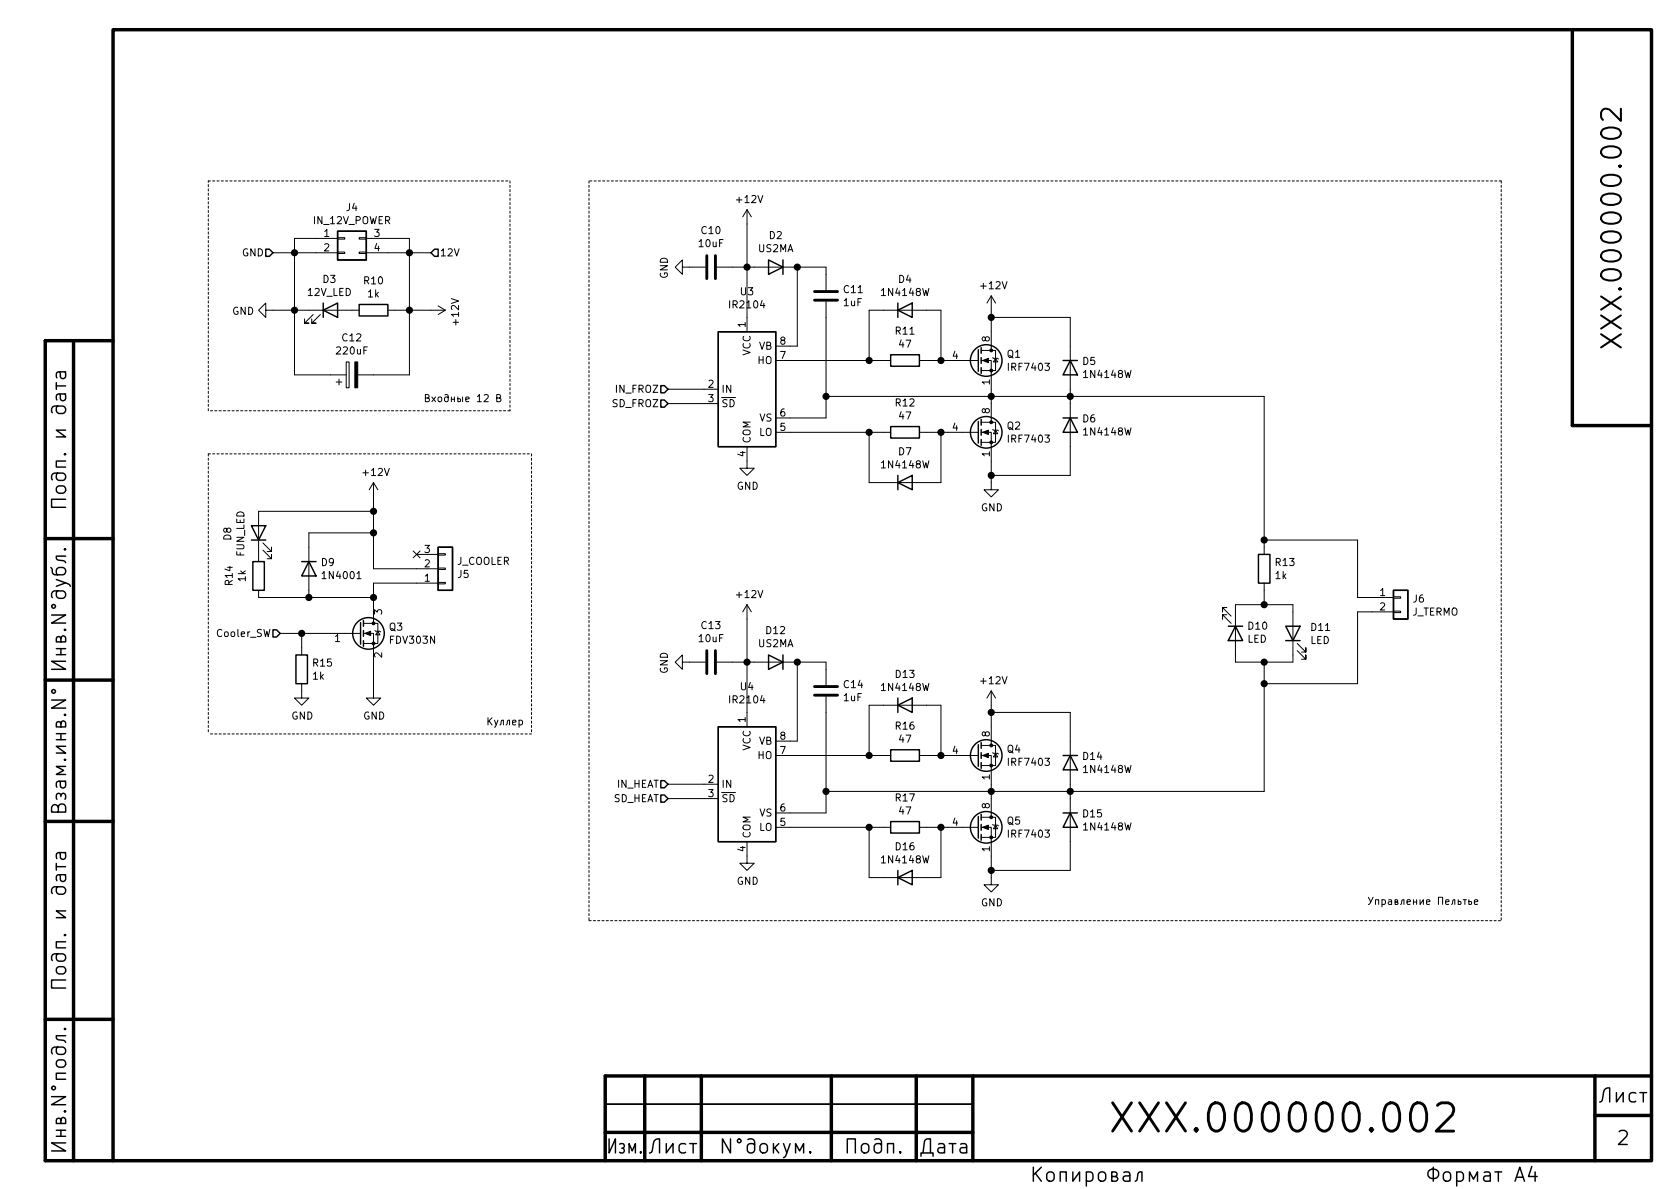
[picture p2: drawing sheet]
EESchema Schematic File Version 4
EELAYER 30 0
EELAYER END
$Descr A4 11693 8268
encoding utf-8
Sheet 2 3
Title "Измерительная система"
Date "2021-11-03"
Rev ""
Comp ""
Comment1 "ХХХ.000000.002"
Comment2 "Цымбалюк А. А."
Comment3 ""
Comment4 "Цымбалюк А. А."
$EndDescr
$Comp
L Device:R R17
U 1 1
P 6300 5750
F 0 "R17" V 6093 5750 50  0000 C CNN
F 1 "47" V 6184 5750 50  0000 C CNN
F 2 "Resistor_SMD:R_2512_6332Metric_Pad1.40x3.35mm_HandSolder" V 6230 5750 50  0001 C CNN
F 3 "~" H 6300 5750 50  0001 C CNN
F 4 "~" H 6300 5750 50  0001 C CNN "JLC"
F 5 "~" H 6300 5750 50  0001 C CNN "LCSC"
	1    6300 5750
	0    1    1    0   
$EndComp
$Comp
L Device:C C13
U 1 1
P 4950 4600
F 0 "C13" V 5202 4600 50  0000 C CNN
F 1 "10uF" V 5111 4600 50  0000 C CNN
F 2 "Capacitor_SMD:C_0805_2012Metric_Pad1.18x1.45mm_HandSolder" H 4988 4450 50  0001 C CNN
F 3 "~" H 4950 4600 50  0001 C CNN
F 4 "0805" H 4950 4600 50  0001 C CNN "JLC"
F 5 "C440198" H 4950 4600 50  0001 C CNN "LCSC"
	1    4950 4600
	0    -1   -1   0   
$EndComp
$Comp
L Device:C C14
U 1 1
P 5750 4800
F 0 "C14" H 5865 4846 50  0000 L CNN
F 1 "1uF" H 5865 4755 50  0000 L CNN
F 2 "Capacitor_SMD:C_0805_2012Metric_Pad1.18x1.45mm_HandSolder" H 5788 4650 50  0001 C CNN
F 3 "~" H 5750 4800 50  0001 C CNN
F 4 "0805" H 5750 4800 50  0001 C CNN "JLC"
F 5 "C28323" H 5750 4800 50  0001 C CNN "LCSC"
	1    5750 4800
	1    0    0    -1  
$EndComp
$Comp
L Diode:1N4148W D13
U 1 1
P 6300 4900
F 0 "D13" H 6300 5117 50  0000 C CNN
F 1 "1N4148W" H 6300 5026 50  0000 C CNN
F 2 "Diode_SMD:D_SOD-123" H 6300 4725 50  0001 C CNN
F 3 "https://www.vishay.com/docs/85748/1n4148w.pdf" H 6300 4900 50  0001 C CNN
F 4 "~" H 6300 4900 50  0001 C CNN "JLC"
F 5 "~" H 6300 4900 50  0001 C CNN "LCSC"
	1    6300 4900
	1    0    0    -1  
$EndComp
$Comp
L Diode:1N4148W D16
U 1 1
P 6300 6100
F 0 "D16" H 6300 6317 50  0000 C CNN
F 1 "1N4148W" H 6300 6226 50  0000 C CNN
F 2 "Diode_SMD:D_SOD-123" H 6300 5925 50  0001 C CNN
F 3 "https://www.vishay.com/docs/85748/1n4148w.pdf" H 6300 6100 50  0001 C CNN
F 4 "~" H 6300 6100 50  0001 C CNN "JLC"
F 5 "~" H 6300 6100 50  0001 C CNN "LCSC"
	1    6300 6100
	1    0    0    -1  
$EndComp
$Comp
L Diode:1N4148W D14
U 1 1
P 7450 5300
F 0 "D14" V 7404 5380 50  0000 L CNN
F 1 "1N4148W" V 7495 5380 50  0000 L CNN
F 2 "Diode_SMD:D_SOD-123" H 7450 5125 50  0001 C CNN
F 3 "https://www.vishay.com/docs/85748/1n4148w.pdf" H 7450 5300 50  0001 C CNN
F 4 "~" H 7450 5300 50  0001 C CNN "JLC"
F 5 "~" H 7450 5300 50  0001 C CNN "LCSC"
	1    7450 5300
	0    1    1    0   
$EndComp
$Comp
L Diode:1N4148W D15
U 1 1
P 7450 5700
F 0 "D15" V 7404 5780 50  0000 L CNN
F 1 "1N4148W" V 7495 5780 50  0000 L CNN
F 2 "Diode_SMD:D_SOD-123" H 7450 5525 50  0001 C CNN
F 3 "https://www.vishay.com/docs/85748/1n4148w.pdf" H 7450 5700 50  0001 C CNN
F 4 "~" H 7450 5700 50  0001 C CNN "JLC"
F 5 "~" H 7450 5700 50  0001 C CNN "LCSC"
	1    7450 5700
	0    1    1    0   
$EndComp
$Comp
L Device:R R16
U 1 1
P 6300 5250
F 0 "R16" V 6093 5250 50  0000 C CNN
F 1 "47" V 6184 5250 50  0000 C CNN
F 2 "Resistor_SMD:R_2512_6332Metric_Pad1.40x3.35mm_HandSolder" V 6230 5250 50  0001 C CNN
F 3 "~" H 6300 5250 50  0001 C CNN
F 4 "~" H 6300 5250 50  0001 C CNN "JLC"
F 5 "~" H 6300 5250 50  0001 C CNN "LCSC"
	1    6300 5250
	0    1    1    0   
$EndComp
$Comp
L Diode:US2MA D12
U 1 1
P 5400 4600
F 0 "D12" H 5400 4383 50  0000 C CNN
F 1 "US2MA" H 5400 4474 50  0000 C CNN
F 2 "Diode_SMD:D_SMA" H 5400 4425 50  0001 C CNN
F 3 "https://www.onsemi.com/pub/Collateral/US2AA-D.PDF" H 5400 4600 50  0001 C CNN
F 4 "~" H 5400 4600 50  0001 C CNN "JLC"
F 5 "~" H 5400 4600 50  0001 C CNN "LCSC"
	1    5400 4600
	-1   0    0    1   
$EndComp
Wire Wire Line
	5200 4950 5200 4600
Connection ~ 5200 4600
Wire Wire Line
	5750 4600 5750 4650
Wire Wire Line
	5750 4950 5750 5500
Wire Wire Line
	5750 5650 5500 5650
Wire Wire Line
	5500 5750 6050 5750
Wire Wire Line
	5500 5250 6050 5250
Wire Wire Line
	5500 5150 5550 5150
Wire Wire Line
	5550 5150 5550 4600
Wire Wire Line
	5550 4600 5750 4600
Wire Wire Line
	6150 4900 6050 4900
Wire Wire Line
	6050 4900 6050 5250
Connection ~ 6050 5250
Wire Wire Line
	6050 5250 6150 5250
Wire Wire Line
	6150 6100 6050 6100
Wire Wire Line
	6050 6100 6050 5750
Connection ~ 6050 5750
Wire Wire Line
	6050 5750 6150 5750
Wire Wire Line
	6450 6100 6550 6100
Wire Wire Line
	6550 6100 6550 5750
Wire Wire Line
	6550 5750 6450 5750
Wire Wire Line
	6450 5250 6550 5250
Wire Wire Line
	6550 5250 6550 4900
Wire Wire Line
	6550 4900 6450 4900
Wire Wire Line
	6550 5250 6600 5250
Connection ~ 6550 5250
Wire Wire Line
	6550 5750 6600 5750
Connection ~ 6550 5750
$Comp
L power:+12V #PWR028
U 1 1
P 5200 4300
F 0 "#PWR028" H 5200 4150 50  0001 C CNN
F 1 "+12V" H 5215 4473 50  0000 C CNN
F 2 "" H 5200 4300 50  0001 C CNN
F 3 "" H 5200 4300 50  0001 C CNN
	1    5200 4300
	1    0    0    -1  
$EndComp
Wire Wire Line
	5200 4300 5200 4600
Wire Wire Line
	5100 4600 5200 4600
Connection ~ 5550 4600
Wire Wire Line
	5200 4600 5250 4600
$Comp
L Transistor_FET:IRF7403 Q4
U 1 1
P 6800 5250
F 0 "Q4" H 7005 5296 50  0000 L CNN
F 1 "IRF7403" H 7005 5205 50  0000 L CNN
F 2 "Package_SO:SOIC-8_3.9x4.9mm_P1.27mm" H 7000 5150 50  0001 L CNN
F 3 "https://www.infineon.com/dgdl/irf7403pbf.pdf?fileId=5546d462533600a4015355fa23541b9c" H 6800 5250 50  0001 L CNN
F 4 "~" H 6800 5250 50  0001 C CNN "JLC"
F 5 "~" H 6800 5250 50  0001 C CNN "LCSC"
	1    6800 5250
	1    0    0    -1  
$EndComp
$Comp
L Transistor_FET:IRF7403 Q5
U 1 1
P 6800 5750
F 0 "Q5" H 7005 5796 50  0000 L CNN
F 1 "IRF7403" H 7005 5705 50  0000 L CNN
F 2 "Package_SO:SOIC-8_3.9x4.9mm_P1.27mm" H 7000 5650 50  0001 L CNN
F 3 "https://www.infineon.com/dgdl/irf7403pbf.pdf?fileId=5546d462533600a4015355fa23541b9c" H 6800 5750 50  0001 L CNN
F 4 "~" H 6800 5750 50  0001 C CNN "JLC"
F 5 "~" H 6800 5750 50  0001 C CNN "LCSC"
	1    6800 5750
	1    0    0    -1  
$EndComp
Wire Wire Line
	6900 5550 6900 5500
Wire Wire Line
	6900 5500 5750 5500
Connection ~ 6900 5500
Wire Wire Line
	6900 5500 6900 5450
Connection ~ 5750 5500
Wire Wire Line
	5750 5500 5750 5650
Wire Wire Line
	6900 5500 7450 5500
Wire Wire Line
	7450 5500 7450 5450
Wire Wire Line
	7450 5500 7450 5550
Connection ~ 7450 5500
Wire Wire Line
	7450 5850 7450 6050
Wire Wire Line
	7450 6050 6900 6050
Wire Wire Line
	6900 6050 6900 5950
Wire Wire Line
	6900 6050 6900 6100
Connection ~ 6900 6050
Wire Wire Line
	6900 4950 7450 4950
Wire Wire Line
	7450 4950 7450 5150
$Comp
L power:+12V #PWR032
U 1 1
P 6900 4900
F 0 "#PWR032" H 6900 4750 50  0001 C CNN
F 1 "+12V" H 6915 5073 50  0000 C CNN
F 2 "" H 6900 4900 50  0001 C CNN
F 3 "" H 6900 4900 50  0001 C CNN
	1    6900 4900
	1    0    0    -1  
$EndComp
Wire Wire Line
	6900 4900 6900 4950
Connection ~ 6900 4950
Wire Wire Line
	6900 4950 6900 5050
$Comp
L Driver_FET:IR2104 U3
U 1 1
P 5200 2700
F 0 "U3" H 5200 3381 50  0000 C CNN
F 1 "IR2104" H 5200 3290 50  0000 C CNN
F 2 "Package_SO:SOIC-8_3.9x4.9mm_P1.27mm" H 5200 2700 50  0001 C CIN
F 3 "https://www.infineon.com/dgdl/ir2104.pdf?fileId=5546d462533600a4015355c7c1c31671" H 5200 2700 50  0001 C CNN
F 4 "~" H 5200 2700 50  0001 C CNN "JLC"
F 5 "~" H 5200 2700 50  0001 C CNN "LCSC"
	1    5200 2700
	1    0    0    -1  
$EndComp
$Comp
L Device:R R12
U 1 1
P 6300 3000
F 0 "R12" V 6093 3000 50  0000 C CNN
F 1 "47" V 6184 3000 50  0000 C CNN
F 2 "Resistor_SMD:R_2512_6332Metric_Pad1.40x3.35mm_HandSolder" V 6230 3000 50  0001 C CNN
F 3 "~" H 6300 3000 50  0001 C CNN
F 4 "~" H 6300 3000 50  0001 C CNN "JLC"
F 5 "~" H 6300 3000 50  0001 C CNN "LCSC"
	1    6300 3000
	0    1    1    0   
$EndComp
$Comp
L Device:C C10
U 1 1
P 4950 1850
F 0 "C10" V 5202 1850 50  0000 C CNN
F 1 "10uF" V 5111 1850 50  0000 C CNN
F 2 "Capacitor_SMD:C_0805_2012Metric_Pad1.18x1.45mm_HandSolder" H 4988 1700 50  0001 C CNN
F 3 "~" H 4950 1850 50  0001 C CNN
F 4 "0805" H 4950 1850 50  0001 C CNN "JLC"
F 5 "C440198" H 4950 1850 50  0001 C CNN "LCSC"
	1    4950 1850
	0    -1   -1   0   
$EndComp
$Comp
L Device:C C11
U 1 1
P 5750 2050
F 0 "C11" H 5865 2096 50  0000 L CNN
F 1 "1uF" H 5865 2005 50  0000 L CNN
F 2 "Capacitor_SMD:C_0805_2012Metric_Pad1.18x1.45mm_HandSolder" H 5788 1900 50  0001 C CNN
F 3 "~" H 5750 2050 50  0001 C CNN
F 4 "0805" H 5750 2050 50  0001 C CNN "JLC"
F 5 "C28323" H 5750 2050 50  0001 C CNN "LCSC"
	1    5750 2050
	1    0    0    -1  
$EndComp
$Comp
L Diode:1N4148W D4
U 1 1
P 6300 2150
F 0 "D4" H 6300 2367 50  0000 C CNN
F 1 "1N4148W" H 6300 2276 50  0000 C CNN
F 2 "Diode_SMD:D_SOD-123" H 6300 1975 50  0001 C CNN
F 3 "https://www.vishay.com/docs/85748/1n4148w.pdf" H 6300 2150 50  0001 C CNN
F 4 "~" H 6300 2150 50  0001 C CNN "JLC"
F 5 "~" H 6300 2150 50  0001 C CNN "LCSC"
	1    6300 2150
	1    0    0    -1  
$EndComp
$Comp
L Diode:1N4148W D7
U 1 1
P 6300 3350
F 0 "D7" H 6300 3567 50  0000 C CNN
F 1 "1N4148W" H 6300 3476 50  0000 C CNN
F 2 "Diode_SMD:D_SOD-123" H 6300 3175 50  0001 C CNN
F 3 "https://www.vishay.com/docs/85748/1n4148w.pdf" H 6300 3350 50  0001 C CNN
F 4 "~" H 6300 3350 50  0001 C CNN "JLC"
F 5 "~" H 6300 3350 50  0001 C CNN "LCSC"
	1    6300 3350
	1    0    0    -1  
$EndComp
$Comp
L Diode:1N4148W D5
U 1 1
P 7450 2550
F 0 "D5" V 7404 2630 50  0000 L CNN
F 1 "1N4148W" V 7495 2630 50  0000 L CNN
F 2 "Diode_SMD:D_SOD-123" H 7450 2375 50  0001 C CNN
F 3 "https://www.vishay.com/docs/85748/1n4148w.pdf" H 7450 2550 50  0001 C CNN
F 4 "~" H 7450 2550 50  0001 C CNN "JLC"
F 5 "~" H 7450 2550 50  0001 C CNN "LCSC"
	1    7450 2550
	0    1    1    0   
$EndComp
$Comp
L Diode:1N4148W D6
U 1 1
P 7450 2950
F 0 "D6" V 7404 3030 50  0000 L CNN
F 1 "1N4148W" V 7495 3030 50  0000 L CNN
F 2 "Diode_SMD:D_SOD-123" H 7450 2775 50  0001 C CNN
F 3 "https://www.vishay.com/docs/85748/1n4148w.pdf" H 7450 2950 50  0001 C CNN
F 4 "~" H 7450 2950 50  0001 C CNN "JLC"
F 5 "~" H 7450 2950 50  0001 C CNN "LCSC"
	1    7450 2950
	0    1    1    0   
$EndComp
$Comp
L Device:R R11
U 1 1
P 6300 2500
F 0 "R11" V 6093 2500 50  0000 C CNN
F 1 "47" V 6184 2500 50  0000 C CNN
F 2 "Resistor_SMD:R_2512_6332Metric_Pad1.40x3.35mm_HandSolder" V 6230 2500 50  0001 C CNN
F 3 "~" H 6300 2500 50  0001 C CNN
F 4 "~" H 6300 2500 50  0001 C CNN "JLC"
F 5 "~" H 6300 2500 50  0001 C CNN "LCSC"
	1    6300 2500
	0    1    1    0   
$EndComp
$Comp
L Diode:US2MA D2
U 1 1
P 5400 1850
F 0 "D2" H 5400 1633 50  0000 C CNN
F 1 "US2MA" H 5400 1724 50  0000 C CNN
F 2 "Diode_SMD:D_SMA" H 5400 1675 50  0001 C CNN
F 3 "https://www.onsemi.com/pub/Collateral/US2AA-D.PDF" H 5400 1850 50  0001 C CNN
F 4 "~" H 5400 1850 50  0001 C CNN "JLC"
F 5 "~" H 5400 1850 50  0001 C CNN "LCSC"
	1    5400 1850
	-1   0    0    1   
$EndComp
Wire Wire Line
	5200 2200 5200 1850
Connection ~ 5200 1850
Wire Wire Line
	5750 1850 5750 1900
Wire Wire Line
	5750 2200 5750 2750
Wire Wire Line
	5750 2900 5500 2900
Wire Wire Line
	5500 3000 6050 3000
Wire Wire Line
	5500 2500 6050 2500
Wire Wire Line
	5500 2400 5550 2400
Wire Wire Line
	5550 2400 5550 1850
Wire Wire Line
	5550 1850 5750 1850
Wire Wire Line
	6150 2150 6050 2150
Wire Wire Line
	6050 2150 6050 2500
Connection ~ 6050 2500
Wire Wire Line
	6050 2500 6150 2500
Wire Wire Line
	6150 3350 6050 3350
Wire Wire Line
	6050 3350 6050 3000
Connection ~ 6050 3000
Wire Wire Line
	6050 3000 6150 3000
Wire Wire Line
	6450 3350 6550 3350
Wire Wire Line
	6550 3350 6550 3000
Wire Wire Line
	6550 3000 6450 3000
Wire Wire Line
	6450 2500 6550 2500
Wire Wire Line
	6550 2500 6550 2150
Wire Wire Line
	6550 2150 6450 2150
Wire Wire Line
	6550 2500 6600 2500
Connection ~ 6550 2500
Wire Wire Line
	6550 3000 6600 3000
Connection ~ 6550 3000
$Comp
L power:+12V #PWR020
U 1 1
P 5200 1550
F 0 "#PWR020" H 5200 1400 50  0001 C CNN
F 1 "+12V" H 5215 1723 50  0000 C CNN
F 2 "" H 5200 1550 50  0001 C CNN
F 3 "" H 5200 1550 50  0001 C CNN
	1    5200 1550
	1    0    0    -1  
$EndComp
Wire Wire Line
	5200 1550 5200 1850
Wire Wire Line
	5100 1850 5200 1850
Connection ~ 5550 1850
Wire Wire Line
	5200 1850 5250 1850
$Comp
L Transistor_FET:IRF7403 Q1
U 1 1
P 6800 2500
F 0 "Q1" H 7005 2546 50  0000 L CNN
F 1 "IRF7403" H 7005 2455 50  0000 L CNN
F 2 "Package_SO:SOIC-8_3.9x4.9mm_P1.27mm" H 7000 2400 50  0001 L CNN
F 3 "https://www.infineon.com/dgdl/irf7403pbf.pdf?fileId=5546d462533600a4015355fa23541b9c" H 6800 2500 50  0001 L CNN
F 4 "~" H 6800 2500 50  0001 C CNN "JLC"
F 5 "~" H 6800 2500 50  0001 C CNN "LCSC"
	1    6800 2500
	1    0    0    -1  
$EndComp
$Comp
L Transistor_FET:IRF7403 Q2
U 1 1
P 6800 3000
F 0 "Q2" H 7005 3046 50  0000 L CNN
F 1 "IRF7403" H 7005 2955 50  0000 L CNN
F 2 "Package_SO:SOIC-8_3.9x4.9mm_P1.27mm" H 7000 2900 50  0001 L CNN
F 3 "https://www.infineon.com/dgdl/irf7403pbf.pdf?fileId=5546d462533600a4015355fa23541b9c" H 6800 3000 50  0001 L CNN
F 4 "~" H 6800 3000 50  0001 C CNN "JLC"
F 5 "~" H 6800 3000 50  0001 C CNN "LCSC"
	1    6800 3000
	1    0    0    -1  
$EndComp
Wire Wire Line
	6900 2800 6900 2750
Wire Wire Line
	6900 2750 5750 2750
Connection ~ 6900 2750
Wire Wire Line
	6900 2750 6900 2700
Connection ~ 5750 2750
Wire Wire Line
	5750 2750 5750 2900
Wire Wire Line
	6900 2750 7450 2750
Wire Wire Line
	7450 2750 7450 2700
Wire Wire Line
	7450 2750 7450 2800
Connection ~ 7450 2750
Wire Wire Line
	7450 3100 7450 3300
Wire Wire Line
	7450 3300 6900 3300
Wire Wire Line
	6900 3300 6900 3200
Wire Wire Line
	6900 3300 6900 3350
Connection ~ 6900 3300
Wire Wire Line
	6900 2200 7450 2200
Wire Wire Line
	7450 2200 7450 2400
$Comp
L power:+12V #PWR024
U 1 1
P 6900 2150
F 0 "#PWR024" H 6900 2000 50  0001 C CNN
F 1 "+12V" H 6915 2323 50  0000 C CNN
F 2 "" H 6900 2150 50  0001 C CNN
F 3 "" H 6900 2150 50  0001 C CNN
	1    6900 2150
	1    0    0    -1  
$EndComp
Wire Wire Line
	6900 2150 6900 2200
Connection ~ 6900 2200
Wire Wire Line
	6900 2200 6900 2300
$Comp
L Device:R R13
U 1 1
P 8800 3950
F 0 "R13" H 8870 3996 50  0000 L CNN
F 1 "1k" H 8870 3905 50  0000 L CNN
F 2 "Resistor_SMD:R_1206_3216Metric_Pad1.30x1.75mm_HandSolder" V 8730 3950 50  0001 C CNN
F 3 "~" H 8800 3950 50  0001 C CNN
F 4 "1206" H 8800 3950 50  0001 C CNN "JLC"
F 5 "C4410" H 8800 3950 50  0001 C CNN "LCSC"
	1    8800 3950
	1    0    0    -1  
$EndComp
$Comp
L Device:LED D11
U 1 1
P 9000 4400
F 0 "D11" V 9039 4282 50  0000 R CNN
F 1 "LED" V 8948 4282 50  0000 R CNN
F 2 "LED_SMD:LED_0805_2012Metric_Castellated" H 9000 4400 50  0001 C CNN
F 3 "~" H 9000 4400 50  0001 C CNN
F 4 "~" H 9000 4400 50  0001 C CNN "JLC"
F 5 "~" H 9000 4400 50  0001 C CNN "LCSC"
	1    9000 4400
	0    -1   -1   0   
$EndComp
$Comp
L Device:LED D10
U 1 1
P 8600 4400
F 0 "D10" V 8547 4480 50  0000 L CNN
F 1 "LED" V 8638 4480 50  0000 L CNN
F 2 "LED_SMD:LED_0805_2012Metric_Castellated" H 8600 4400 50  0001 C CNN
F 3 "~" H 8600 4400 50  0001 C CNN
F 4 "~" H 8600 4400 50  0001 C CNN "JLC"
F 5 "~" H 8600 4400 50  0001 C CNN "LCSC"
	1    8600 4400
	0    1    1    0   
$EndComp
$Comp
L Connector_Generic:Conn_01x02 J6
U 1 1
P 9750 4150
F 0 "J6" H 9830 4142 50  0000 L CNN
F 1 "J_TERMO" H 9830 4051 50  0000 L CNN
F 2 "XT60-PW:Amass_XT60PW-M" H 9750 4150 50  0001 C CNN
F 3 "~" H 9750 4150 50  0001 C CNN
F 4 "~" H 9750 4150 50  0001 C CNN "JLC"
F 5 "~" H 9750 4150 50  0001 C CNN "LCSC"
	1    9750 4150
	1    0    0    -1  
$EndComp
Wire Wire Line
	8600 4250 8600 4200
Wire Wire Line
	8600 4200 8800 4200
Wire Wire Line
	9000 4200 9000 4250
Wire Wire Line
	8600 4550 8600 4600
Wire Wire Line
	8600 4600 8800 4600
Wire Wire Line
	9000 4600 9000 4550
Wire Wire Line
	8800 4100 8800 4200
Connection ~ 8800 4200
Wire Wire Line
	8800 4200 9000 4200
Wire Wire Line
	8800 3800 8800 3750
Wire Wire Line
	8800 3750 9450 3750
Wire Wire Line
	9450 3750 9450 4150
Wire Wire Line
	9450 4150 9550 4150
Wire Wire Line
	9550 4250 9450 4250
Wire Wire Line
	9450 4250 9450 4750
Wire Wire Line
	9450 4750 8800 4750
Wire Wire Line
	8800 4750 8800 4600
Connection ~ 8800 4600
Wire Wire Line
	8800 4600 9000 4600
Wire Wire Line
	7450 2750 8800 2750
Wire Wire Line
	8800 2750 8800 3750
Connection ~ 8800 3750
Wire Wire Line
	7450 5500 8800 5500
Wire Wire Line
	8800 5500 8800 4750
Connection ~ 8800 4750
$Comp
L Driver_FET:IR2104 U4
U 1 1
P 5200 5450
F 0 "U4" H 5200 6131 50  0000 C CNN
F 1 "IR2104" H 5200 6040 50  0000 C CNN
F 2 "Package_SO:SOIC-8_3.9x4.9mm_P1.27mm" H 5200 5450 50  0001 C CIN
F 3 "https://www.infineon.com/dgdl/ir2104.pdf?fileId=5546d462533600a4015355c7c1c31671" H 5200 5450 50  0001 C CNN
F 4 "~" H 5200 5450 50  0001 C CNN "JLC"
F 5 "~" H 5200 5450 50  0001 C CNN "LCSC"
	1    5200 5450
	1    0    0    -1  
$EndComp
Text HLabel 4650 5550 0    50   Input ~ 0
SD_HEAT
Text HLabel 4650 5450 0    50   Input ~ 0
IN_HEAT
Text HLabel 4650 2800 0    50   Input ~ 0
SD_FROZ
Text HLabel 4650 2700 0    50   Input ~ 0
IN_FROZ
Wire Wire Line
	4650 2700 4900 2700
Wire Wire Line
	4650 2800 4900 2800
Wire Wire Line
	4650 5450 4900 5450
Wire Wire Line
	4650 5550 4900 5550
$Comp
L Connector_Generic:Conn_02x02_Top_Bottom J4
U 1 1
P 2400 1650
F 0 "J4" H 2450 1867 50  0000 C CNN
F 1 "IN_12V_POWER" H 2450 1776 50  0000 C CNN
F 2 "Connector_Molex:Molex_Mini-Fit_Jr_5569-04A2_2x02_P4.20mm_Horizontal" H 2400 1650 50  0001 C CNN
F 3 "~" H 2400 1650 50  0001 C CNN
F 4 "~" H 2400 1650 50  0001 C CNN "JLC"
F 5 "~" H 2400 1650 50  0001 C CNN "LCSC"
	1    2400 1650
	1    0    0    -1  
$EndComp
$Comp
L Device:LED D3
U 1 1
P 2300 2150
F 0 "D3" H 2293 2367 50  0000 C CNN
F 1 "12V_LED" H 2293 2276 50  0000 C CNN
F 2 "LED_SMD:LED_1206_3216Metric_Castellated" H 2300 2150 50  0001 C CNN
F 3 "~" H 2300 2150 50  0001 C CNN
F 4 "~" H 2300 2150 50  0001 C CNN "JLC"
F 5 "~" H 2300 2150 50  0001 C CNN "LCSC"
	1    2300 2150
	1    0    0    -1  
$EndComp
$Comp
L Device:R R10
U 1 1
P 2600 2150
F 0 "R10" V 2393 2150 50  0000 C CNN
F 1 "1k" V 2484 2150 50  0000 C CNN
F 2 "Resistor_SMD:R_1206_3216Metric_Pad1.30x1.75mm_HandSolder" V 2530 2150 50  0001 C CNN
F 3 "~" H 2600 2150 50  0001 C CNN
F 4 "1206" H 2600 2150 50  0001 C CNN "JLC"
F 5 "C4410" H 2600 2150 50  0001 C CNN "LCSC"
	1    2600 2150
	0    1    1    0   
$EndComp
$Comp
L power:+12V #PWR023
U 1 1
P 3000 2150
F 0 "#PWR023" H 3000 2000 50  0001 C CNN
F 1 "+12V" H 3015 2323 50  0000 C CNN
F 2 "" H 3000 2150 50  0001 C CNN
F 3 "" H 3000 2150 50  0001 C CNN
	1    3000 2150
	0    1    1    0   
$EndComp
Wire Wire Line
	2850 1750 2850 2150
Wire Wire Line
	2050 2150 2050 1750
Wire Wire Line
	2050 1650 2050 1750
Connection ~ 2050 1750
Wire Wire Line
	2850 1650 2850 1750
Connection ~ 2850 1750
Wire Wire Line
	2700 1650 2850 1650
Wire Wire Line
	2700 1750 2850 1750
Wire Wire Line
	2050 1750 2200 1750
Wire Wire Line
	2050 1650 2200 1650
Wire Wire Line
	2050 2150 2150 2150
Wire Wire Line
	2750 2150 2850 2150
Connection ~ 2850 2150
Wire Wire Line
	2050 2150 1900 2150
Connection ~ 2050 2150
Wire Wire Line
	2850 2150 3000 2150
Wire Wire Line
	2600 4600 2600 4800
$Comp
L Device:R R15
U 1 1
P 2100 4650
F 0 "R15" H 2170 4696 50  0000 L CNN
F 1 "1k" H 2170 4605 50  0000 L CNN
F 2 "Resistor_SMD:R_1206_3216Metric_Pad1.30x1.75mm_HandSolder" V 2030 4650 50  0001 C CNN
F 3 "~" H 2100 4650 50  0001 C CNN
F 4 "1206" H 2100 4650 50  0001 C CNN "JLC"
F 5 "C4410" H 2100 4650 50  0001 C CNN "LCSC"
	1    2100 4650
	1    0    0    -1  
$EndComp
Wire Notes Line
	1450 1250 3550 1250
Wire Notes Line
	1450 2850 1450 1250
Wire Notes Line
	3700 5100 1450 5100
Wire Notes Line
	1450 3150 1450 5100
Text Notes 3650 5050 2    50   ~ 0
Куллер
Wire Notes Line
	10450 1250 4100 1250
Wire Notes Line
	4100 1250 4100 6400
Wire Notes Line
	4100 6400 10450 6400
Wire Notes Line
	10450 1250 10450 6400
Text Notes 10300 6300 2    50   ~ 0
Управление Пельтье
Wire Notes Line
	3700 3150 3700 5100
Wire Notes Line
	1450 3150 3700 3150
Text Notes 3500 2800 2    50   ~ 0
Входные 12 В
Wire Notes Line
	3550 2850 1450 2850
Wire Notes Line
	3550 1250 3550 2850
Text HLabel 1950 4400 0    50   Input ~ 0
Cooler_SW
Connection ~ 2100 4400
Wire Wire Line
	2100 4400 1950 4400
Wire Wire Line
	2100 4400 2300 4400
Wire Wire Line
	2100 4500 2100 4400
NoConn ~ 2900 3850
Wire Wire Line
	2600 3700 2600 3950
Connection ~ 2600 3700
Wire Wire Line
	2150 3700 2600 3700
Wire Wire Line
	2150 3800 2150 3700
Wire Wire Line
	2600 4150 2600 4050
Connection ~ 2600 4150
Wire Wire Line
	2150 4150 2600 4150
Wire Wire Line
	2150 4100 2150 4150
Wire Wire Line
	2600 4050 2900 4050
Wire Wire Line
	2600 4200 2600 4150
$Comp
L Device:Q_NMOS_GSD Q3
U 1 1
P 2500 4400
F 0 "Q3" H 2704 4446 50  0000 L CNN
F 1 "FDV303N" H 2704 4355 50  0000 L CNN
F 2 "Package_TO_SOT_SMD:SOT-23" H 2700 4500 50  0001 C CNN
F 3 "~" H 2500 4400 50  0001 C CNN
F 4 "~" H 2500 4400 50  0001 C CNN "JLC"
F 5 "~" H 2500 4400 50  0001 C CNN "LCSC"
	1    2500 4400
	1    0    0    -1  
$EndComp
Wire Wire Line
	2600 3950 2900 3950
Wire Wire Line
	2600 3450 2600 3550
$Comp
L Diode:1N4001 D9
U 1 1
P 2150 3950
F 0 "D9" V 2104 4030 50  0000 L CNN
F 1 "1N4001" V 2195 4030 50  0000 L CNN
F 2 "Diode_SMD:D_SMA-SMB_Universal_Handsoldering" H 2150 3775 50  0001 C CNN
F 3 "http://www.vishay.com/docs/88503/1n4001.pdf" H 2150 3950 50  0001 C CNN
F 4 "~" H 2150 3950 50  0001 C CNN "JLC"
F 5 "~" H 2150 3950 50  0001 C CNN "LCSC"
	1    2150 3950
	0    1    1    0   
$EndComp
$Comp
L power:+12V #PWR027
U 1 1
P 2600 3450
F 0 "#PWR027" H 2600 3300 50  0001 C CNN
F 1 "+12V" H 2615 3623 50  0000 C CNN
F 2 "" H 2600 3450 50  0001 C CNN
F 3 "" H 2600 3450 50  0001 C CNN
	1    2600 3450
	1    0    0    -1  
$EndComp
$Comp
L Connector_Generic:Conn_01x03 J5
U 1 1
P 3100 3950
F 0 "J5" H 3180 3992 50  0000 L CNN
F 1 "J_COOLER" H 3180 3901 50  0000 L CNN
F 2 "Connector_PinHeader_2.54mm:PinHeader_1x03_P2.54mm_Horizontal" H 3100 3950 50  0001 C CNN
F 3 "~" H 3100 3950 50  0001 C CNN
F 4 "~" H 3100 3950 50  0001 C CNN "JLC"
F 5 "~" H 3100 3950 50  0001 C CNN "LCSC"
	1    3100 3950
	1    0    0    1   
$EndComp
Wire Wire Line
	2050 2600 2300 2600
Wire Wire Line
	2050 2150 2050 2600
Wire Wire Line
	2850 2600 2850 2150
Wire Wire Line
	2600 2600 2850 2600
$Comp
L Device:CP C12
U 1 1
P 2450 2600
F 0 "C12" V 2705 2600 50  0000 C CNN
F 1 "220uF" V 2614 2600 50  0000 C CNN
F 2 "Capacitor_SMD:CP_Elec_8x10.5" H 2488 2450 50  0001 C CNN
F 3 "~" H 2450 2600 50  0001 C CNN
F 4 "~" H 2450 2600 50  0001 C CNN "JLC"
F 5 "~" H 2450 2600 50  0001 C CNN "LCSC"
	1    2450 2600
	0    -1   -1   0   
$EndComp
$Comp
L Device:LED D8
U 1 1
P 1800 3700
F 0 "D8" H 1793 3917 50  0000 C CNN
F 1 "FUN_LED" H 1793 3826 50  0000 C CNN
F 2 "LED_SMD:LED_1206_3216Metric_Castellated" H 1800 3700 50  0001 C CNN
F 3 "~" H 1800 3700 50  0001 C CNN
F 4 "~" H 1800 3700 50  0001 C CNN "JLC"
F 5 "~" H 1800 3700 50  0001 C CNN "LCSC"
	1    1800 3700
	0    -1   -1   0   
$EndComp
$Comp
L Device:R R14
U 1 1
P 1800 4000
F 0 "R14" V 1593 4000 50  0000 C CNN
F 1 "1k" V 1684 4000 50  0000 C CNN
F 2 "Resistor_SMD:R_1206_3216Metric_Pad1.30x1.75mm_HandSolder" V 1730 4000 50  0001 C CNN
F 3 "~" H 1800 4000 50  0001 C CNN
F 4 "1206" H 1800 4000 50  0001 C CNN "JLC"
F 5 "C4410" H 1800 4000 50  0001 C CNN "LCSC"
	1    1800 4000
	1    0    0    -1  
$EndComp
Wire Wire Line
	1800 4150 2150 4150
Connection ~ 2150 4150
Wire Wire Line
	1800 3550 2600 3550
Connection ~ 2600 3550
Wire Wire Line
	2600 3550 2600 3700
Text HLabel 1900 1750 0    50   Input ~ 0
GND
Text HLabel 3000 1750 2    50   Input ~ 0
12V
Wire Wire Line
	1900 1750 2050 1750
Wire Wire Line
	2850 1750 3000 1750
$Comp
L power:GND #PWR022
U 1 1
P 1900 2150
F 0 "#PWR022" H 1900 1900 50  0001 C CNN
F 1 "GND" V 1905 2022 50  0000 R CNN
F 2 "" H 1900 2150 50  0001 C CNN
F 3 "" H 1900 2150 50  0001 C CNN
	1    1900 2150
	0    1    1    0   
$EndComp
$Comp
L power:GND #PWR021
U 1 1
P 4800 1850
F 0 "#PWR021" H 4800 1600 50  0001 C CNN
F 1 "GND" H 4805 1677 50  0000 C CNN
F 2 "" H 4800 1850 50  0001 C CNN
F 3 "" H 4800 1850 50  0001 C CNN
	1    4800 1850
	0    1    1    0   
$EndComp
$Comp
L power:GND #PWR029
U 1 1
P 4800 4600
F 0 "#PWR029" H 4800 4350 50  0001 C CNN
F 1 "GND" H 4805 4427 50  0000 C CNN
F 2 "" H 4800 4600 50  0001 C CNN
F 3 "" H 4800 4600 50  0001 C CNN
	1    4800 4600
	0    1    1    0   
$EndComp
$Comp
L power:GND #PWR025
U 1 1
P 5200 3200
F 0 "#PWR025" H 5200 2950 50  0001 C CNN
F 1 "GND" H 5205 3027 50  0000 C CNN
F 2 "" H 5200 3200 50  0001 C CNN
F 3 "" H 5200 3200 50  0001 C CNN
	1    5200 3200
	1    0    0    -1  
$EndComp
$Comp
L power:GND #PWR033
U 1 1
P 5200 5950
F 0 "#PWR033" H 5200 5700 50  0001 C CNN
F 1 "GND" H 5205 5777 50  0000 C CNN
F 2 "" H 5200 5950 50  0001 C CNN
F 3 "" H 5200 5950 50  0001 C CNN
	1    5200 5950
	1    0    0    -1  
$EndComp
$Comp
L power:GND #PWR034
U 1 1
P 6900 6100
F 0 "#PWR034" H 6900 5850 50  0001 C CNN
F 1 "GND" H 6905 5927 50  0000 C CNN
F 2 "" H 6900 6100 50  0001 C CNN
F 3 "" H 6900 6100 50  0001 C CNN
	1    6900 6100
	1    0    0    -1  
$EndComp
$Comp
L power:GND #PWR026
U 1 1
P 6900 3350
F 0 "#PWR026" H 6900 3100 50  0001 C CNN
F 1 "GND" H 6905 3177 50  0000 C CNN
F 2 "" H 6900 3350 50  0001 C CNN
F 3 "" H 6900 3350 50  0001 C CNN
	1    6900 3350
	1    0    0    -1  
$EndComp
$Comp
L power:GND #PWR030
U 1 1
P 2100 4800
F 0 "#PWR030" H 2100 4550 50  0001 C CNN
F 1 "GND" H 2105 4627 50  0000 C CNN
F 2 "" H 2100 4800 50  0001 C CNN
F 3 "" H 2100 4800 50  0001 C CNN
	1    2100 4800
	1    0    0    -1  
$EndComp
$Comp
L power:GND #PWR031
U 1 1
P 2600 4800
F 0 "#PWR031" H 2600 4550 50  0001 C CNN
F 1 "GND" H 2605 4627 50  0000 C CNN
F 2 "" H 2600 4800 50  0001 C CNN
F 3 "" H 2600 4800 50  0001 C CNN
	1    2600 4800
	1    0    0    -1  
$EndComp
$EndSCHEMATC
